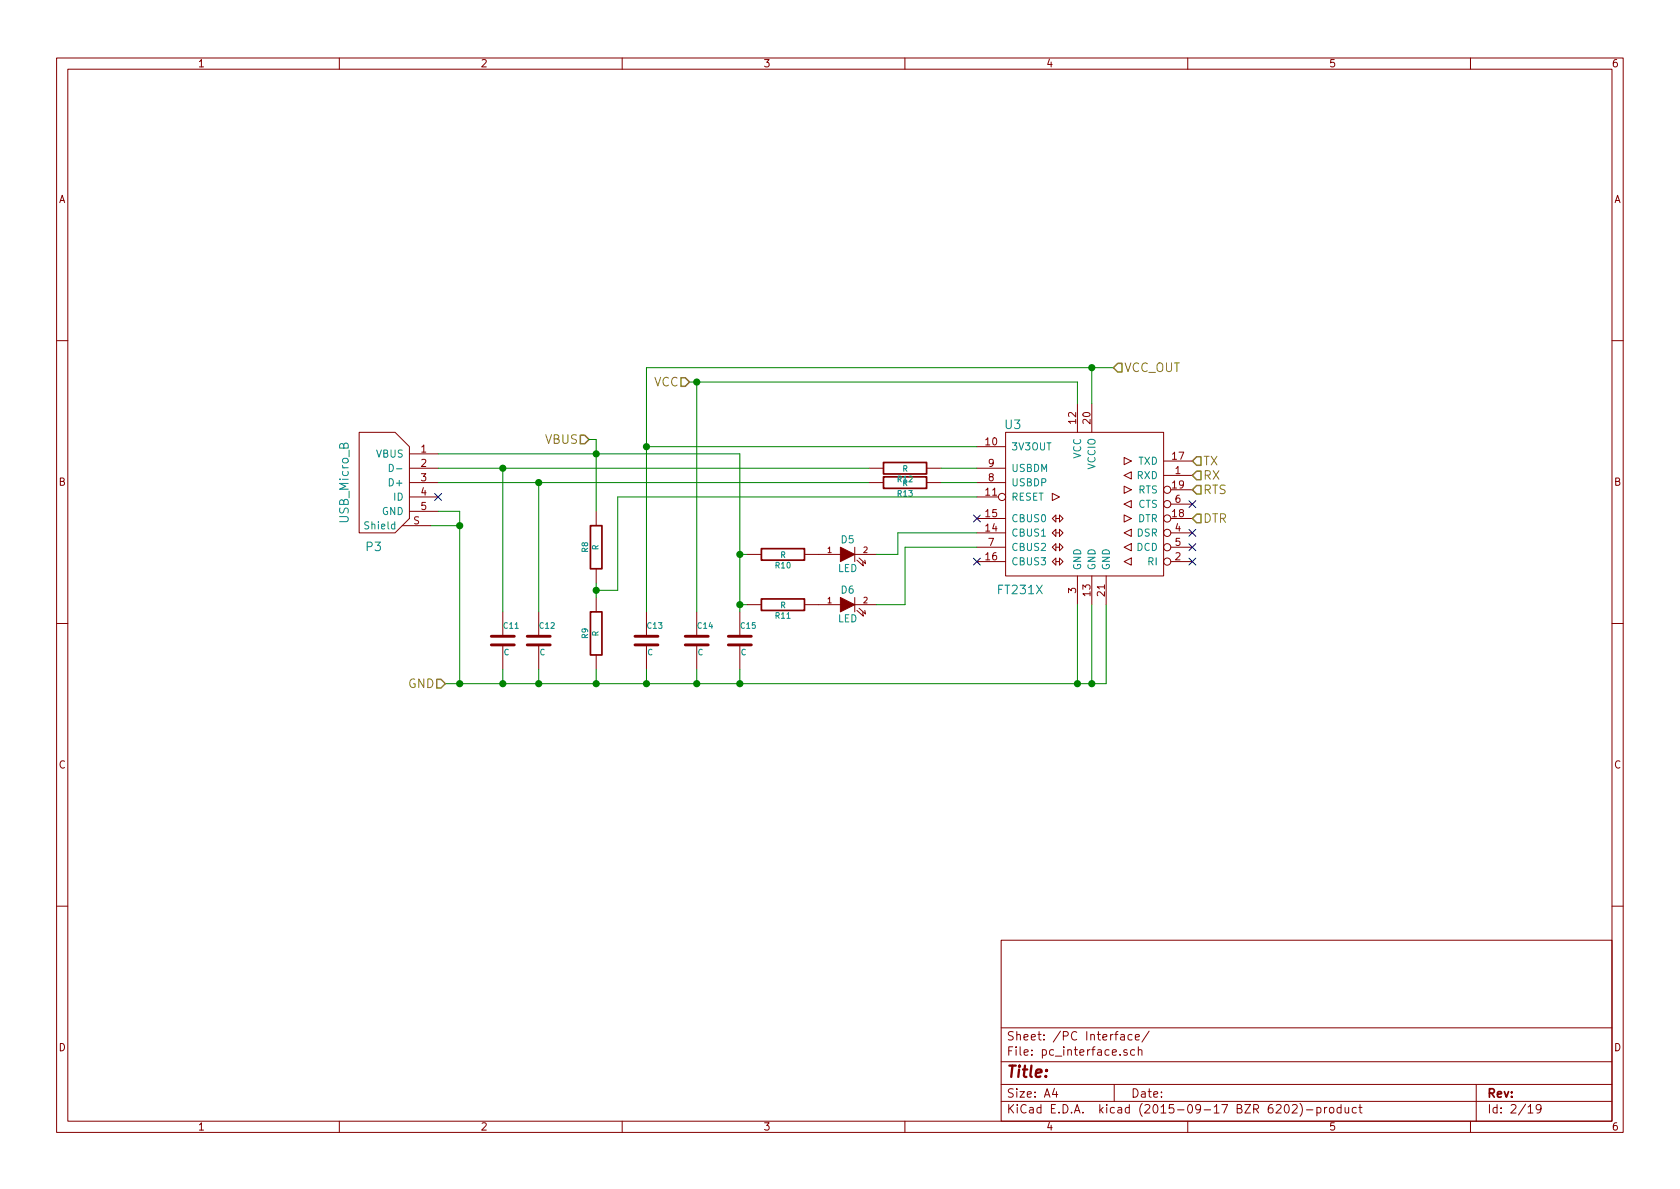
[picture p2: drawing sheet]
EESchema Schematic File Version 2
LIBS:power
LIBS:device
LIBS:transistors
LIBS:conn
LIBS:linear
LIBS:regul
LIBS:74xx
LIBS:cmos4000
LIBS:adc-dac
LIBS:memory
LIBS:xilinx
LIBS:special
LIBS:microcontrollers
LIBS:dsp
LIBS:microchip
LIBS:analog_switches
LIBS:motorola
LIBS:texas
LIBS:intel
LIBS:audio
LIBS:interface
LIBS:digital-audio
LIBS:philips
LIBS:display
LIBS:cypress
LIBS:siliconi
LIBS:opto
LIBS:atmel
LIBS:contrib
LIBS:valves
LIBS:stm32
LIBS:vreg
LIBS:ft231x
LIBS:usb_micro_b
LIBS:w_connectors
LIBS:ver1-cache
EELAYER 25 0
EELAYER END
$Descr A4 11693 8268
encoding utf-8
Sheet 2 19
Title ""
Date ""
Rev ""
Comp ""
Comment1 ""
Comment2 ""
Comment3 ""
Comment4 ""
$EndDescr
$Comp
L FT231X U3
U 1 1
P 7600 3500
F 0 "U3" H 7050 4050 60  0000 C CNN
F 1 "FT231X" H 7100 2900 60  0000 C CNN
F 2 "w_smd_qfn:qfn-20" H 6900 3400 60  0001 C CNN
F 3 "" H 6900 3400 60  0000 C CNN
	1    7600 3500
	1    0    0    -1  
$EndComp
$Comp
L USB_Micro_B P3
U 1 1
P 2700 3350
F 0 "P3" H 2600 2900 60  0000 C CNN
F 1 "USB_Micro_B" V 2400 3350 60  0000 C CNN
F 2 "micro_usb_b:USB MICRO B" H 2700 3350 60  0001 C CNN
F 3 "" H 2700 3350 60  0000 C CNN
	1    2700 3350
	1    0    0    -1  
$EndComp
Wire Wire Line
	3050 3550 3200 3550
Wire Wire Line
	3200 3550 3200 4750
Wire Wire Line
	3100 4750 7700 4750
Wire Wire Line
	7500 4750 7500 4200
Wire Wire Line
	7600 4750 7600 4200
Connection ~ 7500 4750
Wire Wire Line
	7700 4750 7700 4200
Connection ~ 7600 4750
NoConn ~ 3050 3450
$Comp
L C C13
U 1 1
P 4500 4450
F 0 "C13" H 4500 4550 40  0000 L CNN
F 1 "C" H 4506 4365 40  0000 L CNN
F 2 "SMD_Packages:SMD-0603_c" H 4538 4300 30  0001 C CNN
F 3 "" H 4500 4450 60  0000 C CNN
	1    4500 4450
	1    0    0    -1  
$EndComp
$Comp
L C C15
U 1 1
P 5150 4450
F 0 "C15" H 5150 4550 40  0000 L CNN
F 1 "C" H 5156 4365 40  0000 L CNN
F 2 "SMD_Packages:SMD-0603_c" H 5188 4300 30  0001 C CNN
F 3 "" H 5150 4450 60  0000 C CNN
	1    5150 4450
	1    0    0    -1  
$EndComp
Wire Wire Line
	3050 3150 5150 3150
$Comp
L C C11
U 1 1
P 3500 4450
F 0 "C11" H 3500 4550 40  0000 L CNN
F 1 "C" H 3506 4365 40  0000 L CNN
F 2 "SMD_Packages:SMD-0603_c" H 3538 4300 30  0001 C CNN
F 3 "" H 3500 4450 60  0000 C CNN
	1    3500 4450
	1    0    0    -1  
$EndComp
$Comp
L C C12
U 1 1
P 3750 4450
F 0 "C12" H 3750 4550 40  0000 L CNN
F 1 "C" H 3756 4365 40  0000 L CNN
F 2 "SMD_Packages:SMD-0603_c" H 3788 4300 30  0001 C CNN
F 3 "" H 3750 4450 60  0000 C CNN
	1    3750 4450
	1    0    0    -1  
$EndComp
Wire Wire Line
	3500 4650 3500 4750
Connection ~ 3500 4750
Wire Wire Line
	3750 4650 3750 4750
Connection ~ 3750 4750
Wire Wire Line
	3500 4250 3500 3250
Connection ~ 3500 3250
Wire Wire Line
	3750 4250 3750 3350
Connection ~ 3750 3350
$Comp
L R R13
U 1 1
P 6300 3350
F 0 "R13" V 6380 3350 40  0000 C CNN
F 1 "R" V 6307 3351 40  0000 C CNN
F 2 "SMD_Packages:SMD-0603_r" V 6230 3350 30  0001 C CNN
F 3 "" H 6300 3350 30  0000 C CNN
	1    6300 3350
	0    1    1    0   
$EndComp
$Comp
L R R12
U 1 1
P 6300 3250
F 0 "R12" V 6380 3250 40  0000 C CNN
F 1 "R" V 6307 3251 40  0000 C CNN
F 2 "SMD_Packages:SMD-0603_r" V 6230 3250 30  0001 C CNN
F 3 "" H 6300 3250 30  0000 C CNN
	1    6300 3250
	0    1    1    0   
$EndComp
Wire Wire Line
	6800 3250 6550 3250
Wire Wire Line
	6550 3350 6800 3350
Wire Wire Line
	3050 3350 6050 3350
Wire Wire Line
	3050 3250 6050 3250
$Comp
L LED D5
U 1 1
P 5900 3850
F 0 "D5" H 5900 3950 50  0000 C CNN
F 1 "LED" H 5900 3750 50  0000 C CNN
F 2 "LEDs:LED-0603" H 5900 3850 60  0001 C CNN
F 3 "" H 5900 3850 60  0000 C CNN
	1    5900 3850
	1    0    0    -1  
$EndComp
$Comp
L LED D6
U 1 1
P 5900 4200
F 0 "D6" H 5900 4300 50  0000 C CNN
F 1 "LED" H 5900 4100 50  0000 C CNN
F 2 "LEDs:LED-0603" H 5900 4200 60  0001 C CNN
F 3 "" H 5900 4200 60  0000 C CNN
	1    5900 4200
	1    0    0    -1  
$EndComp
$Comp
L R R11
U 1 1
P 5450 4200
F 0 "R11" V 5530 4200 40  0000 C CNN
F 1 "R" V 5457 4201 40  0000 C CNN
F 2 "SMD_Packages:SMD-0603_r" V 5380 4200 30  0001 C CNN
F 3 "" H 5450 4200 30  0000 C CNN
	1    5450 4200
	0    1    1    0   
$EndComp
$Comp
L R R10
U 1 1
P 5450 3850
F 0 "R10" V 5530 3850 40  0000 C CNN
F 1 "R" V 5457 3851 40  0000 C CNN
F 2 "SMD_Packages:SMD-0603_r" V 5380 3850 30  0001 C CNN
F 3 "" H 5450 3850 30  0000 C CNN
	1    5450 3850
	0    1    1    0   
$EndComp
$Comp
L R R9
U 1 1
P 4150 4400
F 0 "R9" V 4230 4400 40  0000 C CNN
F 1 "R" V 4157 4401 40  0000 C CNN
F 2 "SMD_Packages:SMD-0603_r" V 4080 4400 30  0001 C CNN
F 3 "" H 4150 4400 30  0000 C CNN
	1    4150 4400
	-1   0    0    1   
$EndComp
$Comp
L R R8
U 1 1
P 4150 3800
F 0 "R8" V 4230 3800 40  0000 C CNN
F 1 "R" V 4157 3801 40  0000 C CNN
F 2 "SMD_Packages:SMD-0603_r" V 4080 3800 30  0001 C CNN
F 3 "" H 4150 3800 30  0000 C CNN
	1    4150 3800
	-1   0    0    1   
$EndComp
Wire Wire Line
	4150 4050 4150 4150
Text HLabel 3100 4750 0    60   Input ~ 0
GND
Connection ~ 3200 4750
Wire Wire Line
	6800 3450 4300 3450
Wire Wire Line
	4300 3450 4300 4100
Wire Wire Line
	4300 4100 4150 4100
Connection ~ 4150 4100
Wire Wire Line
	4150 4650 4150 4750
Connection ~ 4150 4750
Wire Wire Line
	4150 3050 4150 3550
Wire Wire Line
	6800 3100 4500 3100
Wire Wire Line
	4500 2550 4500 4250
Wire Wire Line
	4500 4650 4500 4750
Connection ~ 4500 4750
Wire Wire Line
	7600 2800 7600 2550
Wire Wire Line
	4500 2550 7750 2550
Connection ~ 4500 3100
Wire Wire Line
	6800 3700 6250 3700
Wire Wire Line
	6250 3700 6250 3850
Wire Wire Line
	6250 3850 6100 3850
Wire Wire Line
	6100 4200 6300 4200
Wire Wire Line
	6300 4200 6300 3800
Wire Wire Line
	6300 3800 6800 3800
Wire Wire Line
	5150 4200 5200 4200
Wire Wire Line
	5150 3150 5150 4250
Wire Wire Line
	5150 3850 5200 3850
Wire Wire Line
	5150 4650 5150 4750
Connection ~ 5150 4750
Connection ~ 5150 4200
Connection ~ 5150 3850
Connection ~ 4150 3150
$Comp
L C C14
U 1 1
P 4850 4450
F 0 "C14" H 4850 4550 40  0000 L CNN
F 1 "C" H 4856 4365 40  0000 L CNN
F 2 "SMD_Packages:SMD-0603_c" H 4888 4300 30  0001 C CNN
F 3 "" H 4850 4450 60  0000 C CNN
	1    4850 4450
	1    0    0    -1  
$EndComp
Wire Wire Line
	4850 4650 4850 4750
Connection ~ 4850 4750
Wire Wire Line
	4850 4250 4850 2650
Wire Wire Line
	4800 2650 7500 2650
Wire Wire Line
	7500 2650 7500 2800
Text HLabel 4800 2650 0    60   Input ~ 0
VCC
Connection ~ 4850 2650
Text HLabel 4100 3050 0    60   Input ~ 0
VBUS
Wire Wire Line
	4100 3050 4150 3050
Text HLabel 8300 3200 2    60   Input ~ 0
TX
Text HLabel 8300 3300 2    60   Input ~ 0
RX
Text HLabel 8300 3400 2    60   Input ~ 0
RTS
Text HLabel 8300 3600 2    60   Input ~ 0
DTR
NoConn ~ 8300 3500
NoConn ~ 8300 3700
NoConn ~ 8300 3800
NoConn ~ 8300 3900
NoConn ~ 6800 3900
NoConn ~ 6800 3600
Wire Wire Line
	3000 3650 3200 3650
Connection ~ 3200 3650
Text HLabel 7750 2550 2    60   Input ~ 0
VCC_OUT
Connection ~ 7600 2550
$EndSCHEMATC
